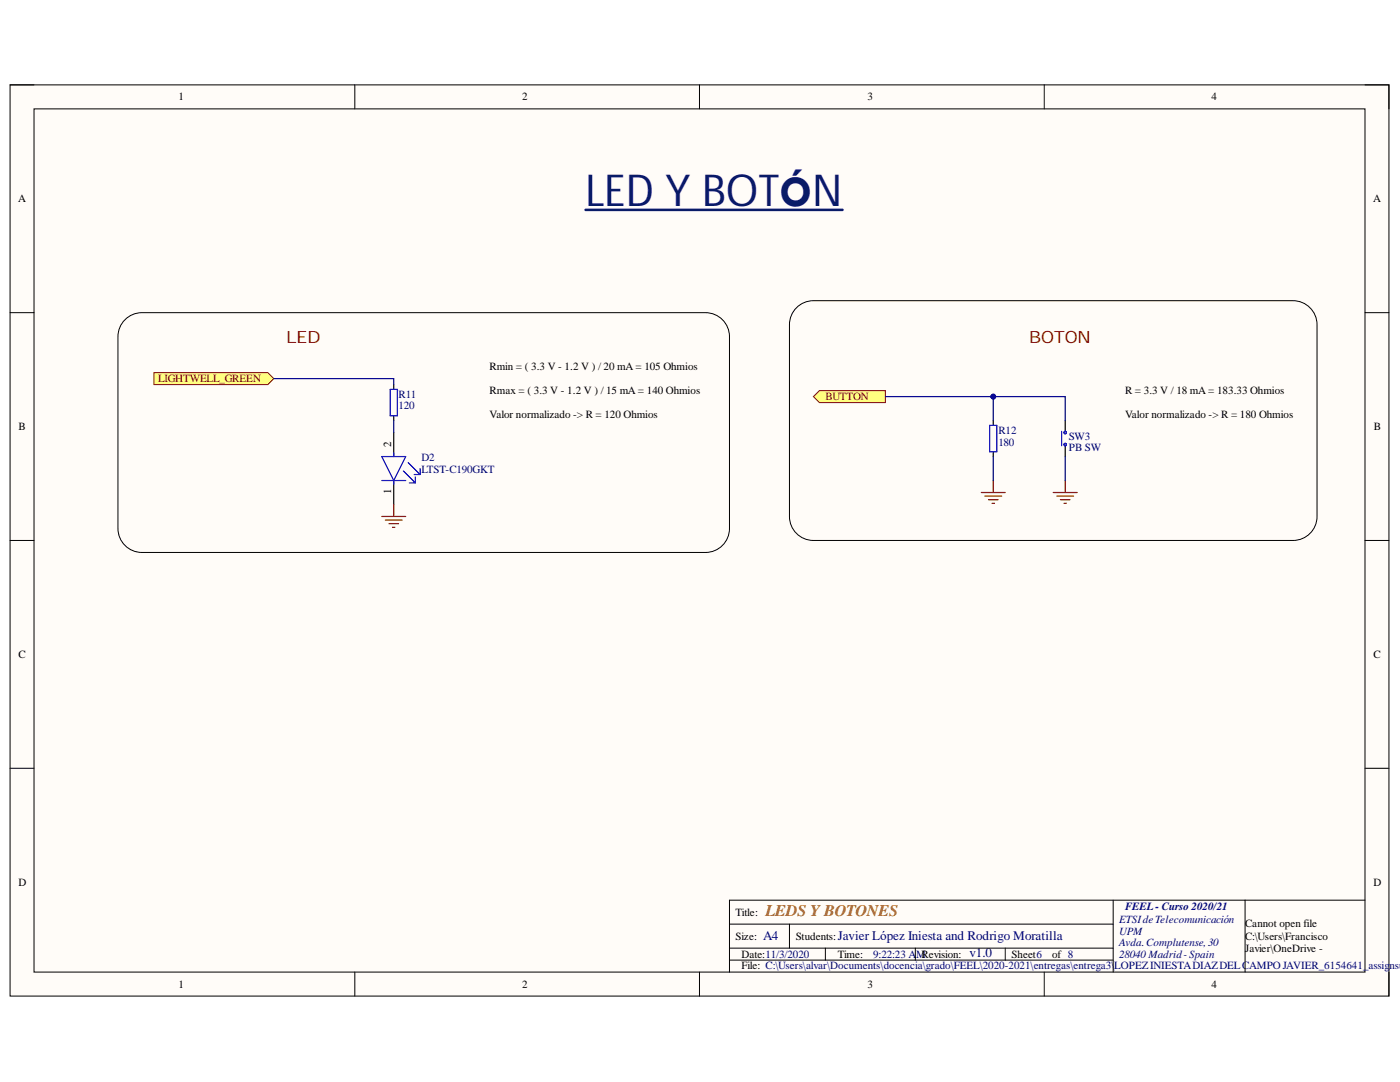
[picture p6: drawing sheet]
<svg xmlns="http://www.w3.org/2000/svg" width="279mm" height="216mm" viewBox="0 0 279 216" stroke-linecap="round" stroke-linejoin="round" font-family="sans-serif">
<path d="M2 16.9h275.2v181.9h-275.2z" fill-rule="evenodd" fill="#fffcf8"/>
<path d="M2 16.9h275.2v181.9h-275.2z" fill="none" stroke="#000" stroke-width=".2"/>
<path d="M6.8 21.7h265.6v172.3h-265.6z" fill-rule="evenodd" fill="#fffcf8"/>
<g fill="none" stroke="#000" stroke-width=".2">
<path d="M2 16.9h4.8M70.8 16.9v4.8M139.6 16.9v4.8M208.4 16.9v4.8M272.4 16.9h4.8v4.8M6.8 21.7h265.6v172.3h-265.6zM2 62.4h4.8M272.4 62.4h4.8M2 107.8h4.8M272.4 107.8h4.8M2 153.3h4.8M272.4 153.3h4.8"/>
<path d="M222.2 179.6v14.4M248.5 179.6v14.4M272.4 179.6h-126.8v14.4M70.8 194v4.8M139.6 194v4.8M145.6 184.4h76.6M145.6 191.6h76.6M145.6 189.2h76.6M157.6 184.4v4.8M164.7 189.2v2.4M182.7 189.2v2.4M200.6 189.2v2.4"/>
<path d="M208.4 194v4.8M277.2 194v4.8"/>
</g>
<path d="M116.9 41.9h51.2" fill="none" stroke="#091b67" stroke-width=".51"/>
<path d="M30.7 74.4h22.8l1.1 1.1-1.1 1.2h-22.8z" fill-rule="evenodd" fill="#ffff80"/>
<path d="M30.7 74.4h22.8l1.1 1.1-1.1 1.2h-22.8z" fill="none" stroke="#800000" stroke-width=".2"/>
<path d="M212.6 83.9v2.2M212.6 88.9v2.2" fill="none" stroke="#000" stroke-width=".24"/>
<g fill="none" stroke="#00f" stroke-width=".24">
<path d="M211.9 86.1v2.8"/>
<circle cx="212.6" cy="86.3" r=".24"/>
<circle cx="212.6" cy="88.7" r=".24"/>
</g>
<path d="M210.2 98.3h4.8M210.9 99h3.4M211.6 99.7h1.9M212.6 95.9v2.4M212.3 100.4h.5" fill="none" stroke="#800000" stroke-width=".24"/>
<path d="M162.3 79.1l1.2-1.2h13.2v2.4h-13.2z" fill-rule="evenodd" fill="#ffff80"/>
<path d="M162.3 79.1l1.2-1.2h13.2v2.4h-13.2z" fill="none" stroke="#800000" stroke-width=".2"/>
<path d="M24.7 64.1a4.8 4.8 0 0 1 3.6-1.7h112.5a4.8 4.8 0 0 1 4.8 4.8v38.3a4.8 4.8 0 0 1-4.8 4.7h-112.5a4.8 4.8 0 0 1-4.8-4.7v-38.3a4.8 4.8 0 0 1 1.2-3.1zM159.3 61.1a4.8 4.8 0 0 1 3-1.1h95.8a4.8 4.8 0 0 1 4.7 4.8v38.3a4.8 4.8 0 0 1-4.7 4.7h-95.8a4.8 4.8 0 0 1-4.7-4.7v-38.3a4.8 4.8 0 0 1 1.7-3.7z" fill="none" stroke="#000" stroke-width=".2"/>
<path d="M195.8 98.3h4.8M196.6 99h3.3M197.3 99.7h1.9M198.2 95.9v2.4M76.2 103.1h4.8M76.9 103.8h3.4M77.6 104.5h1.9M78.3 105.2h.5M78.6 100.7v2.4M198 100.4h.5" fill="none" stroke="#800000" stroke-width=".24"/>
<path d="M78.6 76.7v1M78.6 83v.9M78.6 86.3v4.8M78.6 95.9v4.8M198.2 83.9v1M198.2 90.1v1" fill="none" stroke="#000" stroke-width=".24"/>
<path d="M77.9 77.7h1.4v5.3h-1.4zM76.2 91.1h4.8l-2.4 4.8zM76.2 95.9h4.8M78.6 90.4v.7M78.6 95.9v.7M80.5 94l2.4 2.4M81.5 92.3l2.3 2.4M81.7 96.4h1.2M82.6 94.7h1.2M82.9 95.2v1.2M83.8 93.5v1.2M197.5 84.9h1.4v5.2h-1.4z" fill="none" stroke="#00f" stroke-width=".24"/>
<path d="M54.6 75.5h24v1.2M176.7 79.1h35.9v4.8M212.6 91.1v4.8" fill="none" stroke="#000080" stroke-width=".24"/>
<circle cx="198.2" cy="79.1" r=".48" fill="#000080"/>
<circle cx="198.2" cy="79.1" r=".48" fill="none" stroke="#000080" stroke-width=".2"/>
<path d="M198.2 79.1v4.8M78.6 83.9v2.4M198.2 91.1v4.8" fill="none" stroke="#000080" stroke-width=".24"/>
<circle cx="198.2" cy="79.1" r=".48" fill="#000080"/>
<circle cx="198.2" cy="79.1" r=".48" fill="none" stroke="#000080" stroke-width=".2"/>
<text font-size="8.8" fill="#091b67" x="116.9" y="41.2">LED Y BOTÓN</text>
<g font-size="3.4" fill="#980000">
<text x="57.1" y="68.5">LED</text>
<text x="205.4" y="68.5">BOTON</text>
</g>
<text font-size="3.2" fill="#b45f06" x="152.8" y="182.7">LEDS Y BOTONES</text>
<g font-size="2.6" fill="#000080">
<text x="152.3" y="187.6">A4</text>
<text x="167.2" y="187.6">Javier López Iniesta and Rodrigo Moratilla</text>
<text x="193.5" y="191">v1.0</text>
</g>
<g font-size="2.2">
<text x="35.6" y="20">1</text>
<text x="104.2" y="20">2</text>
<text x="173.1" y="20">3</text>
<text x="241.8" y="20">4</text>
<text x="3.6" y="40.3">A</text>
<text x="274" y="40.3">A</text>
<text x="97.7" y="73.8">Rmin = ( 3.3 V - 1.2 V ) / 20 mA = 105 Ohmios</text>
<text x="97.7" y="78.7">Rmax = ( 3.3 V - 1.2 V ) / 15 mA = 140 Ohmios</text>
<text x="97.7" y="83.4">Valor normalizado -&gt; R = 120 Ohmios</text>
<text x="224.5" y="78.7">R = 3.3 V / 18 mA = 183.33 Ohmios</text>
<text x="224.5" y="83.4">Valor normalizado -&gt; R = 180 Ohmios</text>
<text x="3.7" y="85.9">B</text>
<text x="78.1" y="89.1" transform="rotate(-90 78.1 89.1)">2</text>
<text x="274.2" y="85.9">B</text>
<text x="78.1" y="98.6" transform="rotate(-90 78.1 98.6)">1</text>
<text x="3.7" y="131.3">C</text>
<text x="274.1" y="131.3">C</text>
<text x="3.7" y="176.7">D</text>
<text x="274.1" y="176.7">D</text>
<text x="146.8" y="182.7">Title:</text>
<text x="248.5" y="185.1">Cannot open file</text>
<text x="146.8" y="187.5">Size:</text>
<text x="148" y="191.1">Date:11/3/2020</text>
<text x="158.8" y="187.5">Students:</text>
<text x="167.2" y="191.1">Time:</text>
<text x="201.9" y="191.1">Sheet6</text>
<text x="210" y="191.1">of 8</text>
<text x="248.5" y="187.5">C:\Users\Francisco</text>
<text x="248.5" y="189.9">Javier\OneDrive -</text>
<text x="35.6" y="197.1">1</text>
<text x="104.2" y="197.1">2</text>
<text x="148" y="193.4">File: C:\Users\alvar\Documents\docencia\grado\FEEL\2020-2021\entregas\entrega3\LOPEZINIESTADIAZDELCAMPOJAVIER_6154641_assig</text>
<text x="173.1" y="197.1">3</text>
<text x="241.8" y="197.1">4</text>
<text x="248.5" y="192.3">Universidad Politécnica</text>
<text x="248.5" y="194.6">de Madrid\GITST\Logos</text>
<text x="248.5" y="199.4">ESCUELA.png</text>
</g>
<g font-size="2.2" fill="#800000">
<text x="31.6" y="76.2">LIGHTWELL_GREEN</text>
<text x="164.7" y="79.8">BUTTON</text>
</g>
<g font-size="2.2" fill="#000080">
<text x="79.5" y="79.3">R11</text>
<text x="79.5" y="81.7">120</text>
<text x="199.2" y="86.5">R12</text>
<text x="199.2" y="88.9">180</text>
<text x="213.3" y="87.7">SW3</text>
<text x="84.1" y="92">D2</text>
<text x="84.1" y="94.4">LTST-C190GKT</text>
<text x="213.3" y="90.1">PB SW</text>
<text x="223.4" y="184.1">ETSIdeTelecomunicación</text>
<text x="224.5" y="181.5">FEEL - Curso 2020/21</text>
<text x="174.3" y="191.1">9:22:23 A</text>
<text x="182.8" y="191.1">MRevision:</text>
<text x="223.4" y="186.5">UPM</text>
<text x="223.4" y="188.7">Avda.Complutense, 30</text>
<text x="223.4" y="191.1">28040 Madrid-Spain</text>
<text x="277.3" y="193.4">nsub</text>
</g>
</svg>
